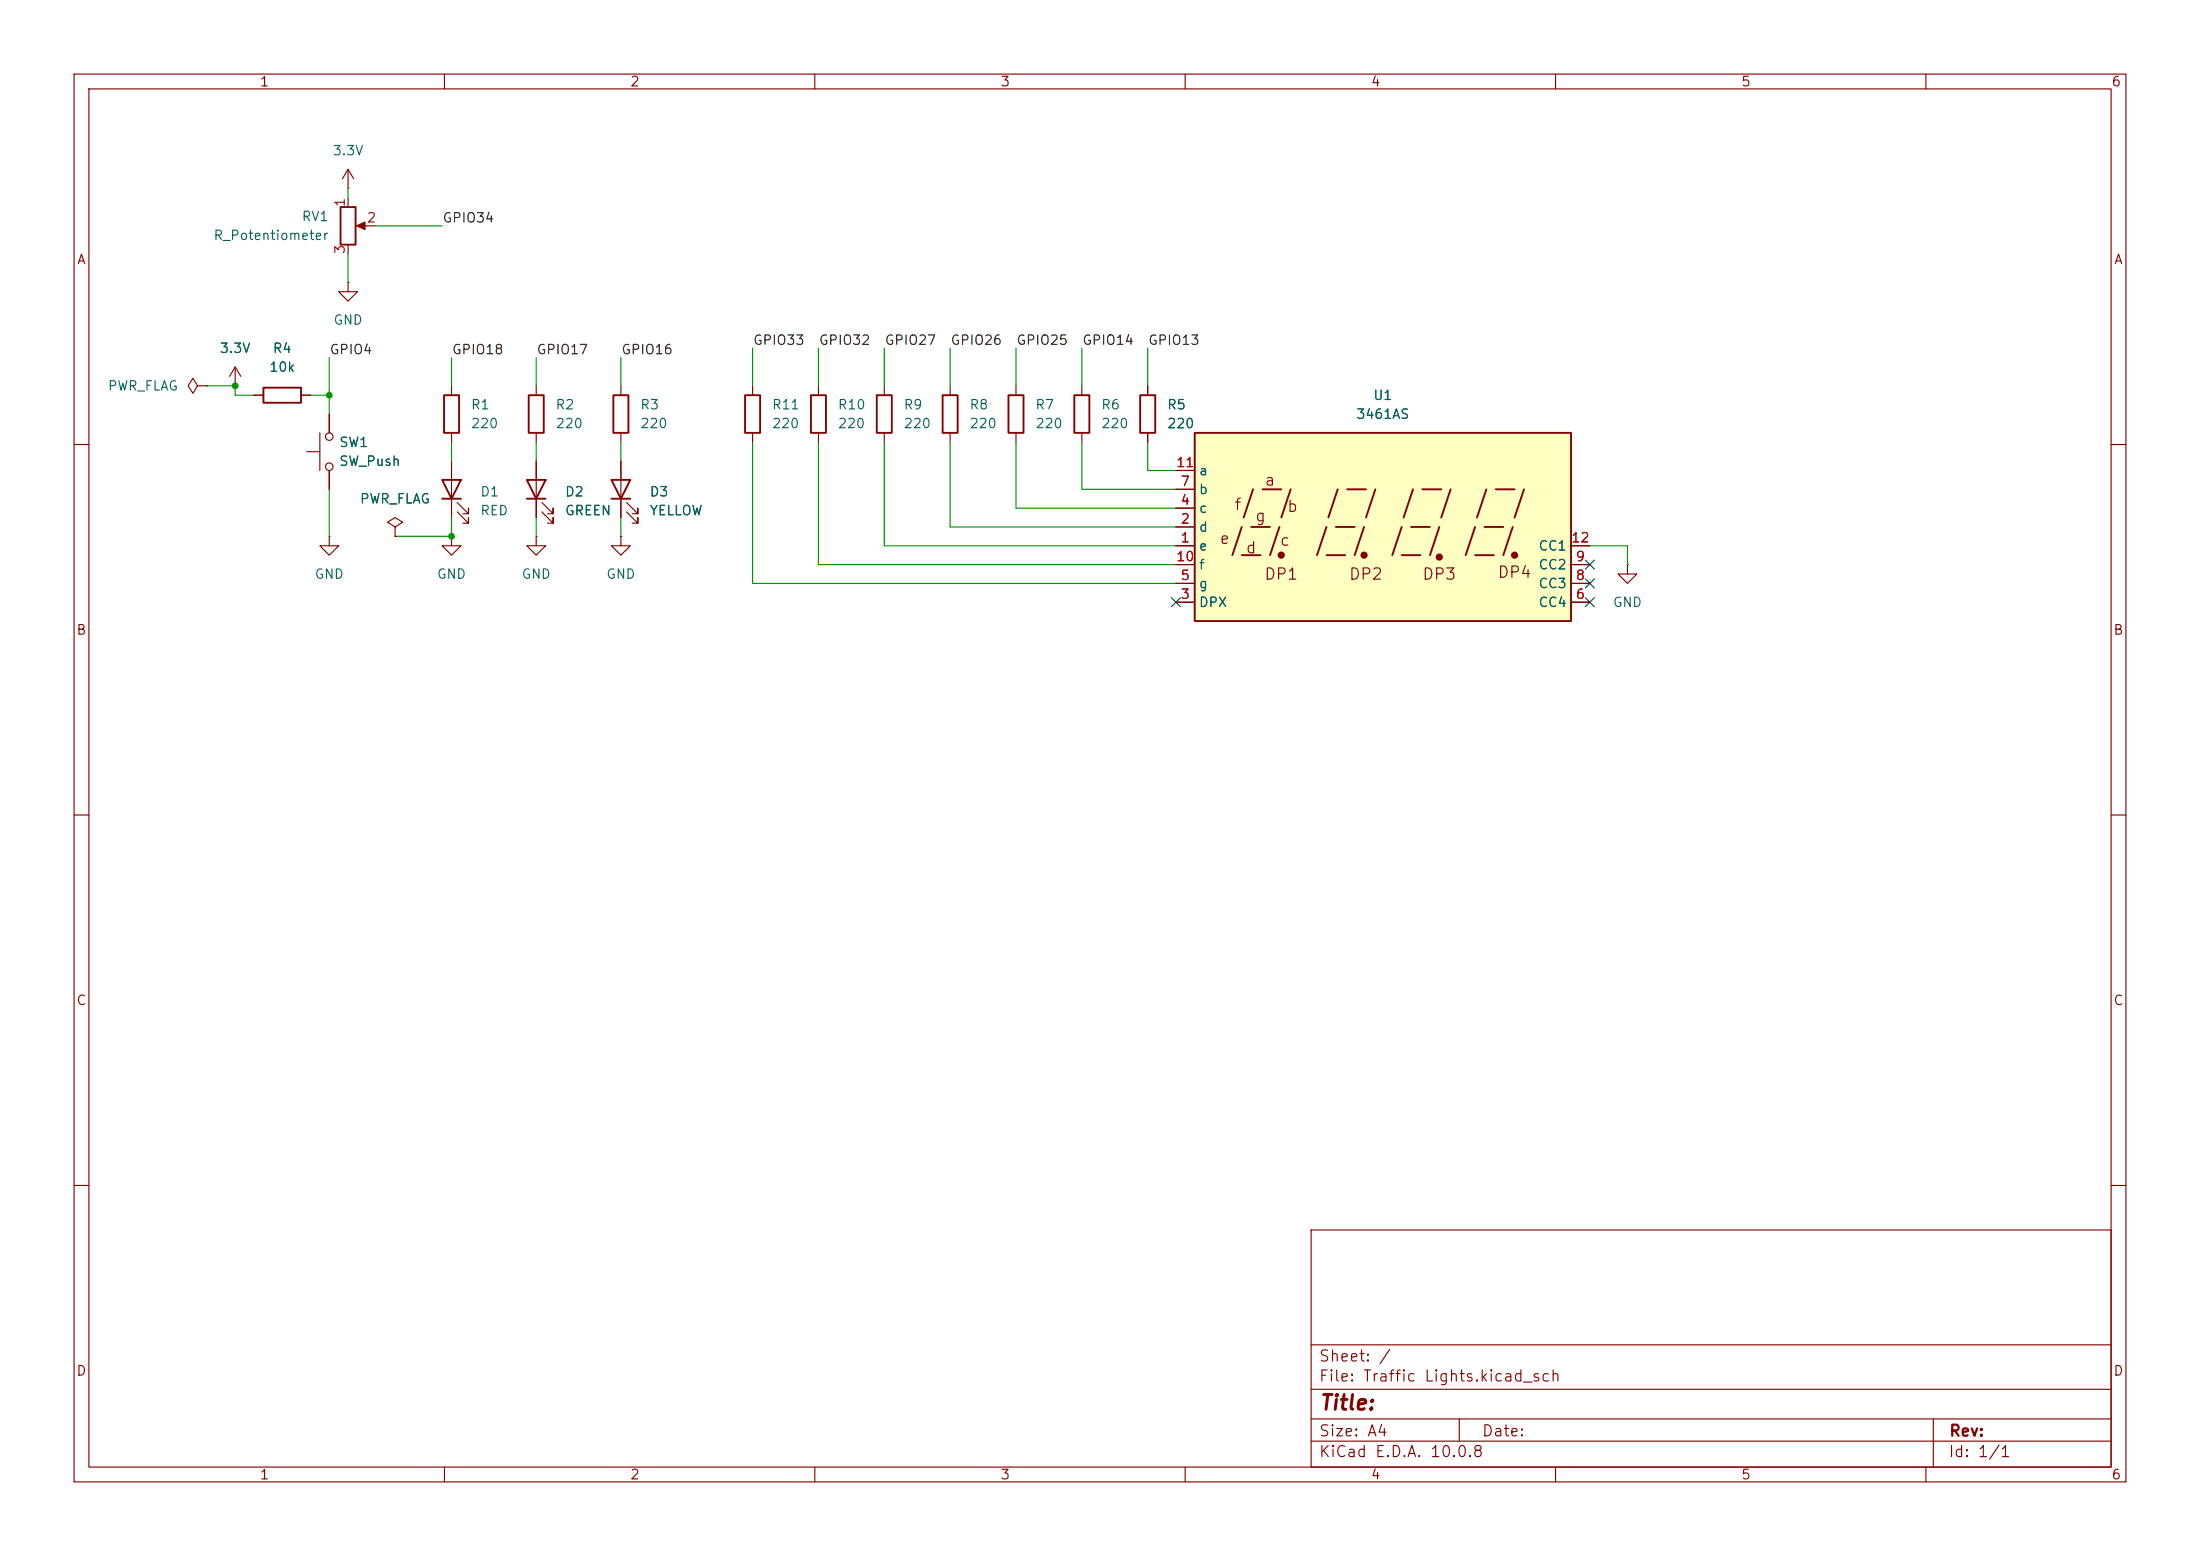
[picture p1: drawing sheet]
<svg xmlns="http://www.w3.org/2000/svg" width="297mm" height="210mm" viewBox="0 0 297 210" stroke-linecap="round" stroke-linejoin="round" font-family="sans-serif">
<g fill="none" stroke="#840000" stroke-width=".15">
<path d="M10 10h277v190h-277zM12 12h273v186h-273zM60 10v2M110 10v2M160 10v2M210 10v2M260 10v2M47 25.4h.1M47 22.9l-.8 1.2M47 22.9l.8 1.2M47 22.9v2.5M43.2 58.4v5.1"/>
<path d="M44.4 55.9v2.5M72.4 52.1v1.2M72.4 58.4v1.3M83.8 52.1v1.2M83.8 58.4v1.3M128.3 52.1v1.2M128.3 58.4v1.3M137.2 52.1v1.2M137.2 58.4v1.3M146 52.1v1.2M146 58.4v1.3M10 60h2"/>
<path d="M41.4 61h1.8M44.4 63.5v2.5M72.4 72.4v1.3h1.3l-1.3 1.2-1.3-1.2h1.3M72.4 72.4h.1M72.4 62.2v7.7M73.2 69.1l1.5 1.5v-.7v.7h-.8M73.2 67.8l1.5 1.5v-.7v.7h-.8M83.8 72.4v1.3h1.3l-1.3 1.2-1.3-1.2h1.3M83.8 72.4h.1M83.8 62.2v7.7M84.6 69.1l1.5 1.5v-.7v.7h-.8M84.6 67.8l1.5 1.5v-.7v.7h-.8"/>
<path d="M219.7 76.2v1.3h1.3l-1.3 1.2-1.3-1.2h1.3M219.7 76.2h.1M285 60h2M10 110h2M285 110h2M10 160h2M177 166h108v32h-108zM285 160h2M60 198v2M110 198v2M160 198v2M177 194.5h108"/>
<path d="M177 191.5h108M177 187.5h108M177 181.5h108M197 191.5v3M210 198v2M260 198v2M261 191.5v6.5"/>
<circle cx="44.5" cy="58.9" r=".51"/>
<circle cx="44.5" cy="63" r=".51"/>
</g>
<path d="M71.4 53.3h2v5.1h-2zM82.8 53.3h2v5.1h-2zM127.3 53.3h2v5.1h-2zM136.1 53.3h2.1v5.1h-2.1zM145 53.3h2.1v5.1h-2.1zM71.1 64.8h2.6l-1.3 2.5zM71.1 67.3h2.6M82.5 64.8h2.6l-1.3 2.5zM82.5 67.3h2.6" fill="none" stroke="#840000" stroke-width=".25"/>
<path d="M161.3 58.4h50.8v25.4h-50.8z" fill="#ffffc2"/>
<g fill="none" stroke="#840000" stroke-width=".25">
<path d="M46 27.9h2v5.1h-2zM35.6 52.3h5v2.1h-5zM59.9 53.3h2.1v5.1h-2.1zM100.6 53.3h2v5.1h-2zM109.5 53.3h2v5.1h-2zM118.4 53.3h2v5.1h-2zM153.9 53.3h2.1v5.1h-2.1zM161.3 58.4h50.8v25.4h-50.8zM59.7 64.8h2.5l-1.2 2.5zM59.7 67.3h2.5M167.6 71.1l-1.2 3.8M167.6 74.9h2.6"/>
<path d="M168.9 71.1h2.5M169.2 66l-1.3 3.9M170.4 66h2.6M172.7 71.1l-1.3 3.8M174.2 66l-1.2 3.9M179.1 74.9h2.5M179.1 71.1l-1.3 3.8M180.3 71.1h2.6M180.6 66l-1.3 3.9M181.9 66h2.5M184.1 71.1l-1.2 3.8M185.7 66l-1.3 3.9"/>
<path d="M189.2 74.9h2.6M189.2 71.1l-1.2 3.8M190.5 71.1h2.5M190.8 66l-1.3 3.9M192 66h2.6M194.3 71.1l-1.3 3.8M195.8 66l-1.2 3.9M199.1 74.9h2.6M199.1 71.1l-1.2 3.8M200.4 71.1h2.5M200.7 66l-1.3 3.9M201.9 66h2.6"/>
<path d="M204.2 71.1l-1.3 3.8M205.7 66l-1.2 3.9"/>
</g>
<g fill="#840000" stroke="#840000" stroke-width=".25">
<circle cx="173" cy="74.9" r=".36"/>
<circle cx="184.1" cy="74.9" r=".36"/>
<circle cx="194.3" cy="75.2" r=".36"/>
<circle cx="204.5" cy="74.9" r=".36"/>
</g>
<g fill="none" stroke="#840000" stroke-width=".15">
<path d="M47 38.1v1.3h1.3l-1.3 1.2-1.3-1.2h1.3M47 38.1h.1M47 26.7v1.2M47 33v1.3M48.5 30.5h2.3M26.7 52.1l-.7-1-.6 1 .6 1 .7-1h1.2M27.9 52.1h.1M31.7 52.1h.1M31.7 49.5l-.7 1.3M31.7 49.5l.8 1.3M31.7 49.5v2.6M34.3 53.3h1.3"/>
<path d="M40.6 53.3h1.3M44.4 55.9v2.5M61 52.1v1.2M61 58.4v1.3M101.6 52.1v1.2M101.6 58.4v1.3M110.5 52.1v1.2M110.5 58.4v1.3M119.4 52.1v1.2M119.4 58.4v1.3M154.9 52.1v1.2M154.9 58.4v1.3"/>
<path d="M44.4 72.4v1.3h1.3l-1.3 1.2-1.2-1.2h1.2M44.4 72.4h.1M44.4 63.5v2.5M53.3 71.1l1.1-.6-1.1-.6-1 .6 1 .6v1.3M53.3 72.4h.1M61 72.4v1.3h1.2l-1.2 1.2-1.3-1.2h1.3M61 72.4h.1M61 62.2v7.7M61.7 69.1l1.5 1.5v-.7v.7h-.7M61.7 67.8l1.5 1.5v-.7v.7h-.7M72.4 62.2v2.6M72.4 67.3v2.6"/>
<path d="M83.8 62.2v2.6M83.8 67.3v2.6M158.7 73.7h2.6M158.7 71.1h2.6M158.7 68.6h2.6M158.7 78.7h2.6M158.7 66h2.6M158.7 76.2h2.6M158.7 63.5h2.6M212.1 73.7h2.5M212.1 78.7h2.5M212.1 76.2h2.5"/>
<path d="M158.7 81.3h2.6M212.1 81.3h2.5"/>
</g>
<path d="M48.1 30.5l1.2-.5v1z" fill="#840000" stroke="#840000" stroke-width=".15"/>
<g fill="none" stroke="#009600" stroke-width=".15">
<path d="M47 25.4v1.3M47 34.3v3.8M50.8 30.5h8.9M27.9 52.1h3.8v1.2h2.6M41.9 53.3h2.5M44.4 48.3v7.6M61 48.3v3.8M61 59.7v2.5M72.4 48.3v3.8M72.4 59.7v2.5M83.8 48.3v3.8M83.8 59.7v2.5"/>
<path d="M101.6 59.7v19h57.1M101.6 47v5.1M110.5 47v5.1M110.5 59.7v16.5h48.2M119.4 47v5.1M119.4 59.7v14h39.3M128.3 59.7v11.4h30.4M128.3 47v5.1M137.2 59.7v8.9h21.5M137.2 47v5.1M146 47v5.1M146 59.7v6.3h12.7"/>
<path d="M154.9 59.7v3.8h3.8M154.9 47v5.1M44.4 66v6.4M61 69.9v2.5h-7.7M72.4 69.9v2.5M83.8 69.9v2.5M214.6 73.7h5.1v2.5"/>
</g>
<path d="M214 75.6l1.2 1.2M214 78.1l1.2 1.2M215.2 75.6l-1.2 1.2M215.2 78.1l-1.2 1.2M158.1 80.7l1.3 1.2M159.4 80.7l-1.3 1.2M214 80.7l1.2 1.2M215.2 80.7l-1.2 1.2" fill="none" stroke="#000084" stroke-width=".15"/>
<g fill="#009600">
<circle cx="44.4" cy="53.3" r=".46"/>
<circle cx="31.7" cy="52.1" r=".46"/>
<circle cx="61" cy="72.4" r=".46"/>
</g>
<text font-size="2" fill="#840000" x="178" y="190.8">Title:</text>
<g font-size="1.5" fill="#840000">
<text x="170.6" y="65.9">a</text>
<text x="166.5" y="69.2">f</text>
<text x="169.3" y="70.8">g</text>
<text x="173.7" y="69.5">b</text>
<text x="164.5" y="73.8">e</text>
<text x="168.1" y="75.1">d</text>
<text x="172.7" y="74.1">c</text>
<text x="170.6" y="78.6">DP1</text>
<text x="182" y="78.6">DP2</text>
<text x="191.9" y="78.6">DP3</text>
<text x="202.1" y="78.4">DP4</text>
<text x="178" y="184.1">Sheet: /</text>
<text x="178" y="186.8">File: Traffic Lights.kicad_sch</text>
<text x="178" y="197">KiCad E.D.A. 10.0.8</text>
<text x="178" y="194.2">Size: A4</text>
<text x="200" y="194.2">Date:</text>
<text x="263" y="197">Id: 1/1</text>
<text x="263" y="194.2">Rev:</text>
</g>
<g font-size="1.3" fill="#840000">
<text x="35" y="12">1</text>
<text x="85" y="12">2</text>
<text x="135" y="12">3</text>
<text x="185" y="12">4</text>
<text x="235" y="12">5</text>
<text x="285" y="12">6</text>
<text x="10.3" y="36">A</text>
<text x="285.3" y="36">A</text>
<text x="10.2" y="86">B</text>
<text x="285.2" y="86">B</text>
<text x="10.2" y="136">C</text>
<text x="285.2" y="136">C</text>
<text x="10.2" y="186">D</text>
<text x="285.2" y="186">D</text>
<text x="35" y="200">1</text>
<text x="85" y="200">2</text>
<text x="135" y="200">3</text>
<text x="185" y="200">4</text>
<text x="235" y="200">5</text>
<text x="285" y="200">6</text>
</g>
<g font-size="1.3" fill="#006464">
<text x="44.8" y="21.3">3.3V</text>
<text x="28.7" y="32.7">R_Potentiometer</text>
<text x="40.6" y="30.2">RV1</text>
<text x="29.6" y="48">3.3V</text>
<text x="36.7" y="48">R4</text>
<text x="44.9" y="44.1">GND</text>
<text x="14.5" y="53">PWR_FLAG</text>
<text x="36.2" y="50.5">10k</text>
<text x="63.5" y="55.6">R1</text>
<text x="63.5" y="58.1">220</text>
<text x="74.9" y="55.6">R2</text>
<text x="74.9" y="58.1">220</text>
<text x="86.3" y="55.6">R3</text>
<text x="86.3" y="58.1">220</text>
<text x="104.1" y="55.6">R11</text>
<text x="104.1" y="58.1">220</text>
<text x="113" y="55.6">R10</text>
<text x="113" y="58.1">220</text>
<text x="121.9" y="55.6">R9</text>
<text x="121.9" y="58.1">220</text>
<text x="130.8" y="55.6">R8</text>
<text x="130.8" y="58.1">220</text>
<text x="139.7" y="55.6">R7</text>
<text x="139.7" y="58.1">220</text>
<text x="148.6" y="55.6">R6</text>
<text x="148.6" y="58.1">220</text>
<text x="157.5" y="55.6">R5</text>
<text x="157.5" y="58.1">220</text>
<text x="183" y="56.8">3461AS</text>
<text x="185.3" y="54.3">U1</text>
<text x="45.7" y="60.7">SW1</text>
<text x="45.7" y="63.2">SW_Push</text>
<text x="161.8" y="64.5">a</text>
<text x="48.5" y="68.3">PWR_FLAG</text>
<text x="64.8" y="67.3">D1</text>
<text x="64.8" y="69.9">RED</text>
<text x="76.2" y="67.3">D2</text>
<text x="76.2" y="69.9">GREEN</text>
<text x="87.6" y="67.3">D3</text>
<text x="87.6" y="69.9">YELLOW</text>
<text x="161.8" y="69.5">c</text>
<text x="161.8" y="67">b</text>
<text x="161.8" y="74.6">e</text>
<text x="161.8" y="72.1">d</text>
<text x="161.8" y="77.2">f</text>
<text x="207.6" y="77.2">CC2</text>
<text x="207.6" y="74.6">CC1</text>
<text x="42.4" y="78.4">GND</text>
<text x="58.9" y="78.4">GND</text>
<text x="70.3" y="78.4">GND</text>
<text x="81.8" y="78.4">GND</text>
<text x="161.8" y="82.2">DPX</text>
<text x="161.8" y="79.7">g</text>
<text x="207.6" y="82.2">CC4</text>
<text x="207.6" y="79.7">CC3</text>
<text x="217.6" y="82.2">GND</text>
</g>
<g font-size="1.3" fill="#a90000">
<text x="46.9" y="28" transform="rotate(-90 46.9 28)">1</text>
<text x="46.9" y="34.4" transform="rotate(-90 46.9 34.4)">3</text>
<text x="49.4" y="30.3">2</text>
<text x="158.7" y="63.4">11</text>
<text x="159.3" y="65.9">7</text>
<text x="159.3" y="71">2</text>
<text x="159.3" y="68.4">4</text>
<text x="158.7" y="76.1">10</text>
<text x="159.3" y="73.5">1</text>
<text x="212" y="73.5">12</text>
<text x="212.6" y="76.1">9</text>
<text x="159.3" y="81.1">3</text>
<text x="159.3" y="78.6">5</text>
<text x="212.6" y="81.1">6</text>
<text x="212.6" y="78.6">8</text>
</g>
<g font-size="1.3" fill="#0f0f0f">
<text x="59.7" y="30.4">GPIO34</text>
<text x="101.6" y="46.9">GPIO33</text>
<text x="110.5" y="46.9">GPIO32</text>
<text x="119.4" y="46.9">GPIO27</text>
<text x="128.2" y="46.9">GPIO26</text>
<text x="137.1" y="46.9">GPIO25</text>
<text x="146" y="46.9">GPIO14</text>
<text x="154.9" y="46.9">GPIO13</text>
<text x="44.4" y="48.1">GPIO4</text>
<text x="60.9" y="48.1">GPIO18</text>
<text x="72.4" y="48.1">GPIO17</text>
<text x="83.8" y="48.1">GPIO16</text>
</g>
</svg>
